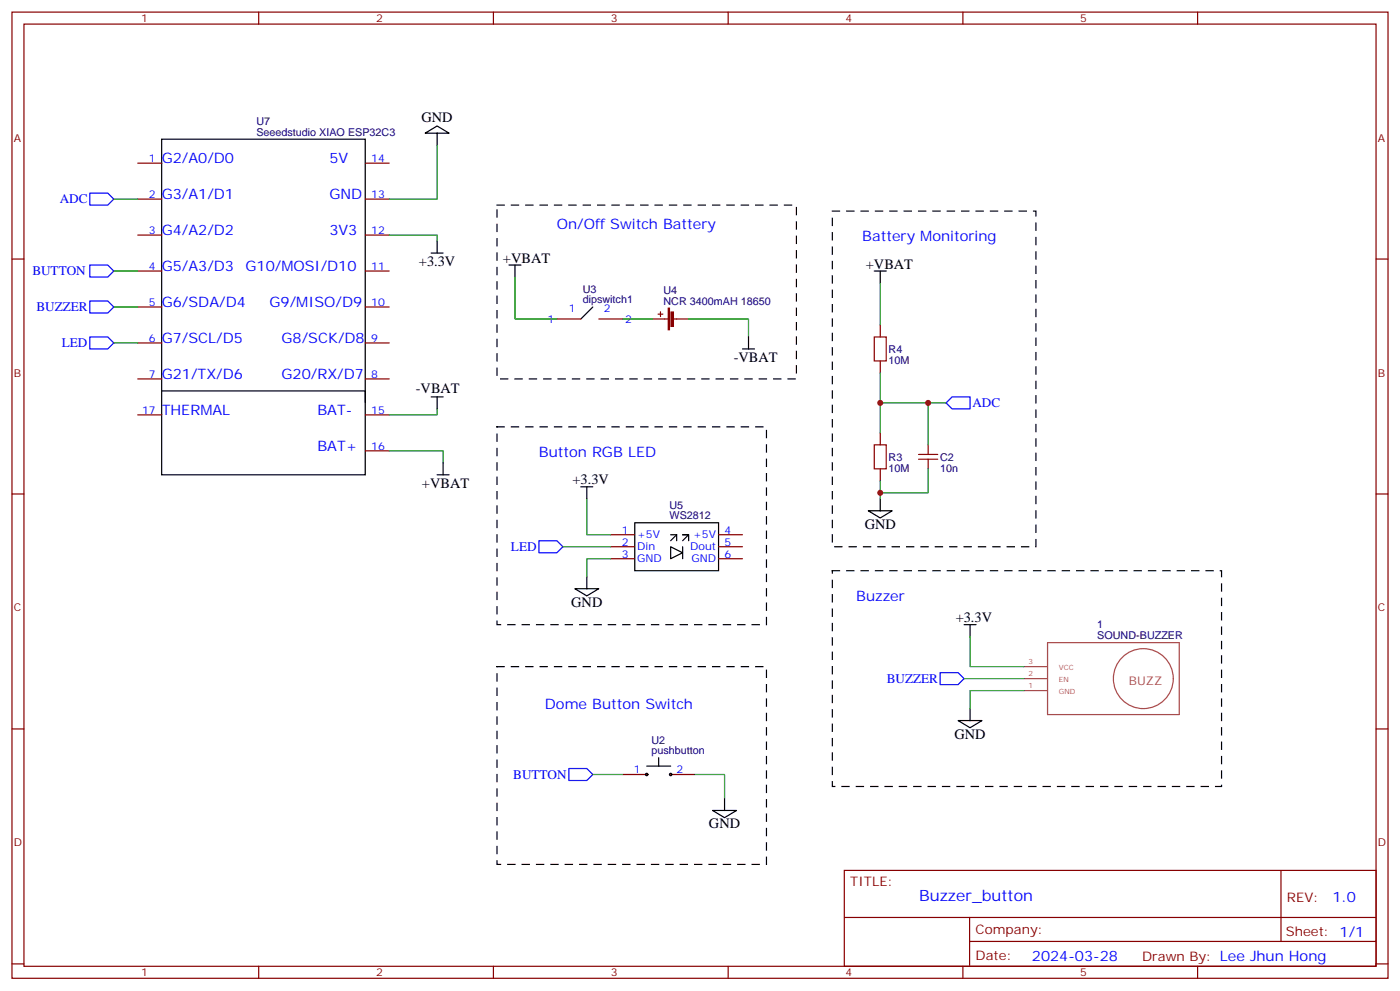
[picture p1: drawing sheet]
<svg xmlns="http://www.w3.org/2000/svg" width="412mm" height="292mm" viewBox="0 0 412 292" stroke-linecap="round" stroke-linejoin="round" font-family="sans-serif">
<g fill="none" stroke="#870000" stroke-width=".35">
<path d="M3.5 3.6h405.4v284.3h-405.4zM7.1 7.1h398.2v277.3h-398.2zM76.2 3.6v3.5M145.3 3.6v3.5M214.5 3.6v3.5M283.6 3.6v3.5M352.8 3.6v3.5M40.6 48h7M40.6 58.6h7M107.6 48h7.1M107.6 58.6h7.1M3.5 76.2h3.6"/>
<path d="M40.6 69.2h7M40.6 79.8h7M107.6 69.2h7.1M107.6 79.8h7.1M405.3 76.2h3.6M40.6 90.3h7M107.6 90.3h7.1M164 93.9h7.1M176.4 93.9h7M259.3 95.6v3.6M40.6 100.9h7M40.6 111.5h7"/>
<path d="M107.6 100.9h7.1M107.6 111.5h7.1M259.3 106.2v3.5M40.6 122.1h7M107.6 122.1h7.1M107.6 132.7h7.1M259.3 127.4v3.5M259.3 138v3.5M273.4 130.9v2.8M273.4 135.1v2.9M3.5 145.4h3.6M179.9 157.4h7.1"/>
<path d="M211.7 157.4h7M405.3 145.4h3.6M179.9 160.9h7.1M179.9 164.4h7.1M211.7 160.9h7M211.7 164.4h7M3.5 214.5h3.6M405.3 214.5h3.6M183.4 227.9h7.1M197.6 227.9h7M248.7 256.2h156.6v28.2h-156.6zM377.3 256.2v20.9"/>
<path d="M248.7 270h156.5M285.6 277.1h119.6M285.6 270v14.1M3.5 283.7h3.6M76.2 284.4v3.5M145.3 284.4v3.5M214.5 284.4v3.5M283.6 284.4v3.5M352.8 284.4v3.5M405.3 283.7h3.6"/>
</g>
<g fill="none" stroke="#000" stroke-width=".35">
<path d="M125.2 39.2l3.6-2.1 3.5 2.1zM128.8 39.2v3.5M47.6 41h60v98.7h-60zM127 74.5h3.5M128.8 70.9v3.6M149.9 78h3.6M151.7 78v3.5M257.5 79.8h3.6M259.3 79.8v3.5M174.6 90.3l-3.5 3.6M220.5 99.2v3.5M47.6 115h60v3.6"/>
<path d="M127 116.8h3.5M128.8 116.8v3.5M218.7 102.7h3.5M128.8 139.7h3.5M130.5 136.2v3.5M171.1 143.3h3.5M172.9 143.3v3.5M187 153.8h24.7v14.2h-24.7zM197.6 157.4h1.7M199.3 157.4v1.7M199.3 157.4l-1.7 1.7M201.1 159.1l1.7-1.7h-1.7h1.7v1.7"/>
<path d="M255.8 150.3h7l-3.5 2.1zM259.3 146.8v3.5M169.3 173.2h7.1l-3.5 2.2zM172.9 169.7v3.5M197.6 160.9l3.5 1.8-3.5 1.7zM201.1 160.9v3.5M284 183.8h3.5M285.8 183.8v3.6M282.2 212.1h7.1l-3.5 2.1zM285.8 208.5v3.6M190.5 225.5h7.1M194 223v2.5"/>
<path d="M209.9 238.5h7.1l-3.6 2.1zM213.4 235v3.5"/>
<circle cx="190.5" cy="227.9" r=".35"/>
<circle cx="197.6" cy="227.9" r=".35"/>
</g>
<path d="M257.5 99.2h3.6v7h-3.6zM257.5 130.9h3.6v7.1h-3.6zM270.6 133.7h5.6M270.6 135.1h5.6" fill="none" stroke="#a10000" stroke-width=".35"/>
<g fill="none" stroke="#008700" stroke-width=".35">
<path d="M33.5 58.6h7.1M128.8 42.7v15.9h-14.1M33.5 79.8h7.1M114.7 69.2h14.1v1.7M33.5 90.3h7.1M151.7 81.5v12.4h12.3M183.4 93.9h8.9M202.8 93.9h17.7v5.3M259.3 83.3v12.3M33.5 100.9h7.1M259.3 109.7v17.7M259.3 118.6h19.4"/>
<path d="M273.4 118.6v12.3M114.7 132.7h15.8v3.5M128.8 120.3v1.8h-14.1M273.4 138v7h-14.1M172.9 146.8v10.6h7M259.3 141.5v5.3M165.8 160.9h14.1M179.9 164.4h-7v5.3M284 199.7h17.6M285.8 187.4v8.8h15.8M301.6 203.2h-15.8v5.3M174.6 227.9h8.8"/>
<path d="M204.6 227.9h8.8v7.1"/>
</g>
<path d="M26.5 56.8h5.2l1.8 1.8-1.8 1.8h-5.2zM26.5 78h5.2l1.8 1.8-1.8 1.7h-5.2zM26.5 99.2h5.2l1.8 1.7-1.8 1.8h-5.2zM26.5 88.6h5.2l1.8 1.7-1.8 1.8h-5.2zM278.7 118.6l1.8-1.8h5.3v3.5h-5.3zM158.7 159.1h5.3l1.8 1.8-1.8 1.8h-5.3zM276.9 197.9h5.3l1.8 1.8-1.8 1.8h-5.3zM167.6 226.2h5.3l1.7 1.7-1.7 1.8h-5.3z" fill="none" stroke="#00f" stroke-width=".35"/>
<path d="M192.3 93.9h4.5M193.9 92.5h1.4M194.6 91.8v1.4M198.3 93.9h4.5" fill="none" stroke="#850000" stroke-width=".35"/>
<g fill="#850000" stroke="#850000" stroke-width=".35">
<path d="M197.7 91.8h.7v4.3h-.7z"/>
<path d="M196.8 90.7h.4v6.3h-.4z"/>
</g>
<path d="M146.4 60.4h88.2v51.1h-88.2v-51.1M245.2 62.1h60v98.8h-60v-98.8M146.4 125.6h79.4v58.2h-79.4v-58.2M245.2 168h114.6v63.5h-114.6v-63.5M146.4 196.2h79.4v58.2h-79.4v-58.2" fill="none" stroke="#000" stroke-width=".35" stroke-dasharray="2.1 2.1"/>
<g fill="none" stroke="#a64a4a" stroke-width=".35">
<path d="M301.6 196.2h7M301.6 199.7h7M308.6 189.1h38.8v21.2h-38.8zM301.6 203.2h7"/>
<circle cx="336.8" cy="199.7" r="8.8"/>
</g>
<g fill="#c00">
<circle cx="259.3" cy="145" r=".88"/>
<circle cx="273.4" cy="118.6" r=".88"/>
<circle cx="259.3" cy="118.6" r=".88"/>
</g>
<text font-size="4.6" fill="#00f" x="270.8" y="265.2">Buzzer_button</text>
<g font-size="4.2">
<text x="124.2" y="36">GND</text>
<text x="148.2" y="77.3">+VBAT</text>
<text x="123.4" y="78.4">+3.3V</text>
<text x="255.1" y="79.1">+VBAT</text>
<text x="216.1" y="106.6">-VBAT</text>
<text x="122.5" y="115.7">-VBAT</text>
<text x="124.3" y="143.7">+VBAT</text>
<text x="168.6" y="142.6">+3.3V</text>
<text x="254.7" y="155.6">GND</text>
<text x="168.3" y="178.5">GND</text>
<text x="281.5" y="183.1">+3.3V</text>
<text x="281.2" y="217.3">GND</text>
<text x="208.8" y="243.8">GND</text>
</g>
<g font-size="4.2" fill="#00f">
<text x="47.6" y="48">G2/A0/D0</text>
<text x="97" y="48">5V</text>
<text x="47.6" y="58.6">G3/A1/D1</text>
<text x="97" y="58.6">GND</text>
<text x="47.6" y="69.2">G4/A2/D2</text>
<text x="97" y="69.2">3V3</text>
<text x="164" y="67.4">On/Off Switch Battery</text>
<text x="254" y="70.9">Battery Monitoring</text>
<text x="47.6" y="79.8">G5/A3/D3</text>
<text x="72.3" y="79.8">G10/MOSI/D10</text>
<text x="47.6" y="90.3">G6/SDA/D4</text>
<text x="79.4" y="90.3">G9/MISO/D9</text>
<text x="47.6" y="100.9">G7/SCL/D5</text>
<text x="82.9" y="100.9">G8/SCK/D8</text>
<text x="47.6" y="111.5">G21/TX/D6</text>
<text x="82.9" y="111.5">G20/RX/D7</text>
<text x="47.6" y="122.1">THERMAL</text>
<text x="93.5" y="122.1">BAT-</text>
<text x="93.5" y="132.7">BAT+</text>
<text x="158.7" y="134.4">Button RGB LED</text>
<text x="252.2" y="176.8">Buzzer</text>
<text x="160.5" y="208.5">Dome Button Switch</text>
<text x="392.5" y="265.4">1.0</text>
<text x="304" y="282.8">2024-03-28</text>
</g>
<g font-size="3.9" fill="#00f">
<text x="17.6" y="59.8">ADC</text>
<text x="9.5" y="81">BUTTON</text>
<text x="10.7" y="91.6">BUZZER</text>
<text x="18.2" y="102.1">LED</text>
<text x="286.4" y="119.9">ADC</text>
<text x="150.5" y="162.2">LED</text>
<text x="261.2" y="200.9">BUZZER</text>
<text x="151.2" y="229.1">BUTTON</text>
</g>
<g font-size="3.9" fill="#800">
<text x="250.5" y="260.7">TITLE:</text>
<text x="379.1" y="265.4">REV:</text>
<text x="287.4" y="274.9">Company:</text>
<text x="378.7" y="275.6">Sheet: 1/1</text>
<text x="287.4" y="282.6">Date:</text>
<text x="336.4" y="282.7">Drawn By: Lee Jhun Hong</text>
</g>
<text font-size="3.5" fill="#a54b4b" x="332.6" y="201.5">BUZZ</text>
<g font-size="3.2" fill="#800">
<text x="41.6" y="6.6">1</text>
<text x="110.8" y="6.6">2</text>
<text x="179.9" y="6.6">3</text>
<text x="249.1" y="6.6">4</text>
<text x="318.2" y="6.6">5</text>
<text x="4.1" y="41.7">A</text>
<text x="405.9" y="41.7">A</text>
<text x="4.1" y="110.8">B</text>
<text x="405.9" y="110.8">B</text>
<text x="4.1" y="180">C</text>
<text x="405.9" y="180">C</text>
<text x="4.1" y="249.1">D</text>
<text x="405.9" y="249.1">D</text>
<text x="41.6" y="287.4">1</text>
<text x="110.8" y="287.4">2</text>
<text x="179.9" y="287.4">3</text>
<text x="249.1" y="287.4">4</text>
<text x="318.2" y="287.4">5</text>
</g>
<g font-size="3.2" fill="#000080">
<text x="75.5" y="39.9">Seeedstudio XIAO ESP32C3</text>
<text x="75.5" y="36.7">U7</text>
<text x="171.6" y="89.3">dipswitch1</text>
<text x="171.6" y="86.1">U3</text>
<text x="195.5" y="89.6">NCR 3400mAH 18650</text>
<text x="195.5" y="86.5">U4</text>
<text x="261.8" y="107">10M</text>
<text x="261.8" y="103.8">R4</text>
<text x="261.8" y="135.6">R3</text>
<text x="276.9" y="135.6">C2</text>
<text x="261.8" y="138.8">10M</text>
<text x="276.9" y="138.8">10n</text>
<text x="197.2" y="149.7">U5</text>
<text x="197.2" y="152.8">WS2812</text>
<text x="323.2" y="184.8">1</text>
<text x="323.2" y="188.1">SOUND-BUZZER</text>
<text x="191.9" y="221.9">pushbutton</text>
<text x="191.9" y="218.8">U2</text>
</g>
<g font-size="3.2" fill="#00f">
<text x="43.8" y="47.7">1</text>
<text x="109.4" y="47.7">14</text>
<text x="43.8" y="58.2">2</text>
<text x="109.4" y="58.2">13</text>
<text x="43.8" y="68.8">3</text>
<text x="109.4" y="68.8">12</text>
<text x="43.8" y="79.4">4</text>
<text x="109.4" y="79.4">11</text>
<text x="43.8" y="90">5</text>
<text x="109.4" y="90">10</text>
<text x="161.3" y="94.9">1</text>
<text x="167.6" y="91.8">1</text>
<text x="177.9" y="91.8">2</text>
<text x="184.1" y="94.9">2</text>
<text x="43.8" y="100.6">6</text>
<text x="109.4" y="100.6">9</text>
<text x="43.8" y="111.2">7</text>
<text x="109.4" y="111.2">8</text>
<text x="41.8" y="121.7">17</text>
<text x="109.4" y="121.7">15</text>
<text x="109.4" y="132.3">16</text>
<text x="183.2" y="157">1</text>
<text x="183.2" y="160.5">2</text>
<text x="187.7" y="158.4">+5V</text>
<text x="187.7" y="162">Din</text>
<text x="203.3" y="162">Dout</text>
<text x="204.2" y="158.4">+5V</text>
<text x="213.4" y="157">4</text>
<text x="213.4" y="160.5">5</text>
<text x="183.2" y="164.1">3</text>
<text x="187.7" y="165.5">GND</text>
<text x="203.7" y="165.5">GND</text>
<text x="213.4" y="164.1">6</text>
<text x="186.7" y="227.6">1</text>
<text x="199.3" y="227.6">2</text>
</g>
<g font-size="2.1" fill="#a54b4b">
<text x="302.9" y="195.5">3</text>
<text x="311.9" y="197.2">VCC</text>
<text x="302.9" y="199">2</text>
<text x="302.9" y="202.5">1</text>
<text x="311.9" y="200.7">EN</text>
<text x="311.9" y="204.3">GND</text>
</g>
</svg>
